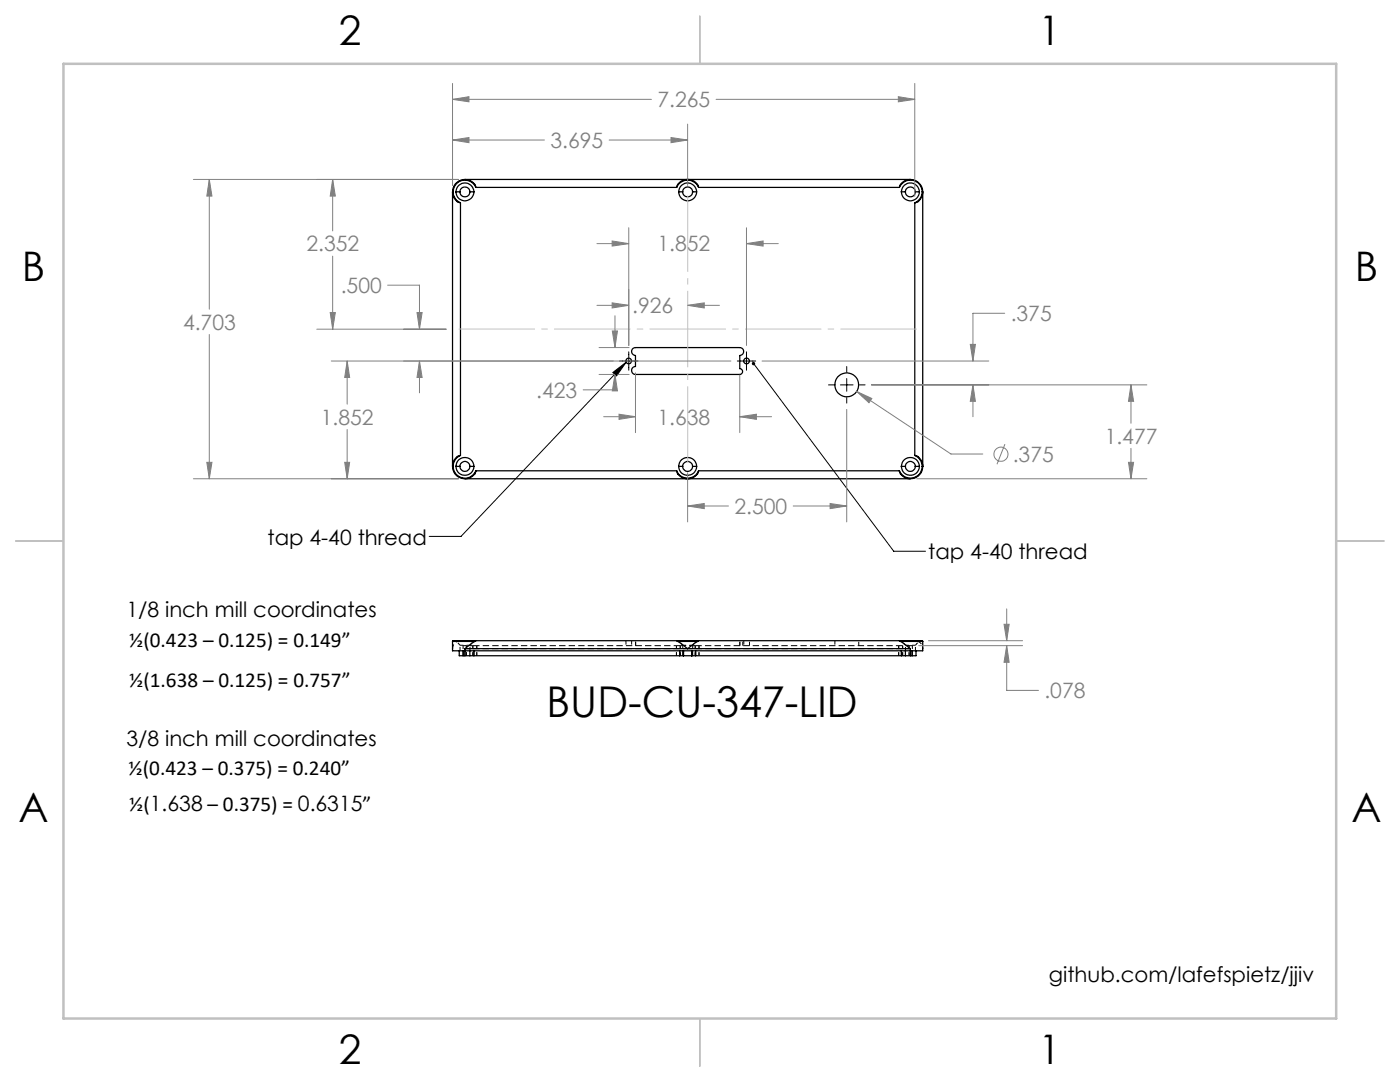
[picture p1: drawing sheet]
<svg xmlns="http://www.w3.org/2000/svg" width="279mm" height="216mm" viewBox="0 0 279 216" stroke-linecap="round" stroke-linejoin="round" font-family="sans-serif">
<path d="M139.7 3.2v9.5M3.1 107.9h9.6M266.7 107.9h9.5M139.7 203.2v9.6" fill="none" stroke="#c0c0c0" stroke-width=".25"/>
<path d="M12.7 12.7h254v190.5h-254z" fill="none" stroke="#c0c0c0" stroke-width=".5"/>
<g fill="none" stroke="#000" stroke-width=".25">
<path d="M90.3 38.3v54.8M91 38.3a1.8 1.8 0 0 1 1.8-1.8 1.8 1.8 0 0 1 1.8 1.8M91 38.3a1.8 1.8 0 0 0 1.8 1.8 1.8 1.8 0 0 0 1.8-1.8M91 38.3h.8M91.8 38.3a.99 .99 0 0 1 1-1 .99 .99 0 0 1 1 1M91.8 38.3a.99 .99 0 0 0 1 1 .99 .99 0 0 0 1-1M92.8 35.8h88.9M93.8 38.3h.8M95 37.4a2.35 2.35 0 0 0-3.9-.8 2.35 2.35 0 0 0 .8 3.9M95 37.4a2.43 2.43 0 0 0-3.6-1.2 2.43 2.43 0 0 0-.5 3.7l.4 .4 .6 .2M95 37.4h40M135 37.4a2.37 2.37 0 0 1 2.2-1.5 2.37 2.37 0 0 1 2.2 1.5"/>
<path d="M135 37.4a2.3 2.3 0 0 1 2.2-1.6 2.3 2.3 0 0 1 2.2 1.6M135.4 38.3a1.8 1.8 0 0 1 1.8-1.8 1.8 1.8 0 0 1 1.8 1.8M135.4 38.3a1.8 1.8 0 0 0 1.8 1.8 1.8 1.8 0 0 0 1.8-1.8M135.4 38.3h.8M136.2 38.3a.99 .99 0 0 1 1-1 .99 .99 0 0 1 1 1M136.2 38.3a.99 .99 0 0 0 1 1 .99 .99 0 0 0 1-1M138.2 38.3h.8M139.4 37.4h40.1M179.5 37.4a2.4 2.4 0 0 1 2.7-1.5 2.4 2.4 0 0 1 1.9 2.4M179.5 37.4a2.37 2.37 0 0 1 2.6-1.4 2.37 2.37 0 0 1 1.9 2.3M179.9 38.3a1.8 1.8 0 0 1 1.8-1.8 1.8 1.8 0 0 1 1.8 1.8M179.9 38.3a1.8 1.8 0 0 0 1.8 1.8 1.8 1.8 0 0 0 1.8-1.8"/>
<path d="M179.9 38.3h.8M180.7 38.3a.99 .99 0 0 1 1-1 .99 .99 0 0 1 1 1M180.7 38.3a.99 .99 0 0 0 1 1 .99 .99 0 0 0 1-1M182.7 38.3h.8M184 38.3a2.37 2.37 0 0 1-1.4 2.2M184 38.3h.1M184.1 38.3a2.16 2.16 0 0 1-1.5 2.2M184.1 38.3v54.8M91.9 40.5v50.4M182.6 40.5v50.4M126.2 69.7l.6-.3h20.8a.79 .79 0 0 1 .8 .7 .79 .79 0 0 1-.8 .8v2.7a.58 .58 0 0 1 .6 .5 .58 .58 0 0 1-.6 .6h-20.8a.79 .79 0 0 1-.8-.8 .79 .79 0 0 1 .8-.8v-2.2h-.2a.78 .78 0 0 1-.4-1.2zM91 93.1a1.8 1.8 0 0 1 1.8-1.8 1.8 1.8 0 0 1 1.8 1.8"/>
<path d="M91 93.1a1.8 1.8 0 0 0 1.8 1.7 1.8 1.8 0 0 0 1.8-1.7M91 93.1h.8M91.8 93.1a.99 .99 0 0 0 1 1 .99 .99 0 0 0 1-1M91.8 93.1a.99 .99 0 0 1 1-1 .99 .99 0 0 1 1 1M91.9 90.9a2.36 2.36 0 0 0-.8 3.8 2.36 2.36 0 0 0 3.9-.8M91.9 90.9a2.37 2.37 0 0 0-1.6 2 2.37 2.37 0 0 0 1.2 2.3 2.32 2.32 0 0 0 3.5-1.3M92.8 95.5h88.9M93.8 93.1h.8M95 93.9h40M135 93.9a2.37 2.37 0 0 0 2.2 1.5 2.37 2.37 0 0 0 2.2-1.5M135 93.9a2.3 2.3 0 0 0 2.2 1.6 2.3 2.3 0 0 0 2.2-1.6M135.4 93.1a1.8 1.8 0 0 1 1.8-1.8 1.8 1.8 0 0 1 1.8 1.8"/>
<path d="M135.4 93.1a1.8 1.8 0 0 0 1.8 1.7 1.8 1.8 0 0 0 1.8-1.7M135.4 93.1h.8M136.2 93.1a.99 .99 0 0 0 1 1 .99 .99 0 0 0 1-1M136.2 93.1a.99 .99 0 0 1 1-1 .99 .99 0 0 1 1 1M138.2 93.1h.8M139.4 93.9h40.1M179.9 93.1a1.8 1.8 0 0 1 1.8-1.8 1.8 1.8 0 0 1 1.8 1.8M179.9 93.1a1.8 1.8 0 0 0 1.8 1.7 1.8 1.8 0 0 0 1.8-1.7M179.9 93.1h.8M180.7 93.1a.99 .99 0 0 1 1-1 .99 .99 0 0 1 1 1M180.7 93.1a.99 .99 0 0 0 1 1 .99 .99 0 0 0 1-1M182.6 90.9a2.16 2.16 0 0 1 1.5 2.2"/>
<path d="M182.6 90.9a2.48 2.48 0 0 1 1.4 2.2M182.7 93.1h.8M184 93.1a2.36 2.36 0 0 1-1.9 2.3 2.36 2.36 0 0 1-2.6-1.5M184 93.1h.1M184.1 93.1a2.45 2.45 0 0 1-1.8 2.4 2.45 2.45 0 0 1-2.7-1.2l-.1-.4M90.3 128v1.9h93.8v-1.9M90.3 128h4.5M91.7 129.9v.9h.7M92.4 130.8h.4M92.4 129.9v.9M92.8 130.8h1M92.8 129.4h88.9"/>
<path d="M92.8 129.4v1.4M93.8 130.8h.8M93.8 129.9v.9M94.6 130.8h41M94.6 129.9v.9M94.8 128l-2 1.4M95 127.8h-4.6l-.1 .2M95 127.8l-.2 .2M95 127.8h40M135 127.8l.3 .2M135 127.8h4.4M135.3 128l1.9 1.4 2-1.4"/>
<path d="M135.3 128h3.9M135.6 130.8h.7M135.6 129.9v.9M136.3 130.8h.1M136.3 129.9v.9M136.4 130.8h1.6M136.4 129.9v.9M138 130.8h.1M138 129.9v.9M138.1 130.8h.7M138.1 129.9v.9M138.8 129.9v.9"/>
<path d="M138.8 130.8h41.1M139.4 127.8l-.2 .2M139.4 127.8h40.1M179.5 127.8l.2 .2M179.5 127.8h4.5l.1 .2M179.7 128l2 1.4M179.7 128h4.4M179.9 130.8h.8M179.9 129.9v.9M180.7 130.8h1M180.7 129.9v.9M181.7 129.4v1.4"/>
<path d="M181.7 130.8h.3M182 129.9v.9M182.8 129.9v.9h-.8"/>
<circle cx="125.5" cy="72" r=".56"/>
<circle cx="149" cy="72" r=".57"/>
<circle cx="169" cy="76.8" r="2.38"/>
</g>
<path d="M91.3 128a1.59 1.59 0 0 0-1 1.4M184.2 129.4l-.3-.8-.7-.6" fill="none" stroke="#000" stroke-width=".2" stroke-dasharray="1.3 .6" stroke-dashoffset=".9" stroke-linecap="butt"/>
<path d="M91.3 128l.6-.2M92.8 129.4h44.5M93.1 128.8h-.7M137.3 129.4h44.4M179.7 128h4.5M182.1 128.8h-.7M182.6 127.8l.6 .2" fill="none" stroke="#000" stroke-width=".2" stroke-dasharray="1.3 .6" stroke-dashoffset=".3" stroke-linecap="butt"/>
<g fill="none" stroke="#000" stroke-width=".2" stroke-dasharray="1.3 .6" stroke-dashoffset=".6" stroke-linecap="butt">
<path d="M91.8 128.8l-.8-1M91.8 128.8h2M92.4 128.8v2M93.1 128.8v2M93.8 128.8l.8-1M94.4 128.8v2M94.4 128.8h-1.3M95.1 128.8v2M135 128.8v2M135.3 128h3.9M135.8 128.8v2M136.3 128.8l-.8-1"/>
<path d="M136.3 128.8h1.9M136.3 130.8v-2M138.2 128.8l.8-1M138.2 130.8v-2M138.7 128.8v2M139.5 128.8v2M179.4 128.8v2M180.1 128.8v2M180.7 128.8l-.8-1M180.7 128.8h2M181.4 128.8h-1.3M181.4 128.8v2"/>
<path d="M182.1 128.8v2M182.7 128.8l.8-1"/>
</g>
<g fill="none" stroke="#000" stroke-width=".2" stroke-dasharray="1.3 .6" stroke-dashoffset=".5" stroke-linecap="butt">
<path d="M90.3 128h1M91.8 129.8v-1M92.5 130.8v-1M92.8 130.8v-1M93.8 129.8v-1M94.6 130.8v-1M124.9 127.8v1M126.1 127.8v1M126.8 128.8v-1M135.6 130.8v-1M136.4 130.8v-1M138.1 130.8v-1"/>
<path d="M138.9 130.8v-1M147.7 128.8v-1M148.2 128.8v-1M148.4 127.8v1M149.6 128.8v-1M166.6 127.8v1M171.4 128.8v-1M179.9 130.8v-1M180.7 129.8v-1M181.7 130.8v-1M182 130.8v-1M182.7 129.8v-1"/>
<path d="M183.2 128h1M184.2 128h-1"/>
</g>
<path d="M95.1 128.8h-.7M135.8 128.8h-.8M139.5 128.8h-.8M180.1 128.8h-.7" fill="none" stroke="#000" stroke-width=".2" stroke-dasharray="1.3 .6" stroke-dashoffset=".4" stroke-linecap="butt"/>
<path d="M135 128.8h-39.9M179.4 128.8h-39.9" fill="none" stroke="#000" stroke-width=".2" stroke-dasharray="1.3 .6" stroke-dashoffset=".7" stroke-linecap="butt"/>
<path d="M138.7 128.8h-2.9" fill="none" stroke="#000" stroke-width=".2" stroke-dasharray="1.3 .6" stroke-dashoffset=".1" stroke-linecap="butt"/>
<path d="M91.3 128h-1h4.5" fill="none" stroke="#000" stroke-width=".2" stroke-dasharray="1.3 .6" stroke-dashoffset="-.2" stroke-linecap="butt"/>
<path d="M92.8 129.8v-.4M135.1 127.8l.2 .2M179.5 127.8l.2 .2M181.7 129.4v.4" fill="none" stroke="#000" stroke-width=".2" stroke-dasharray="1.3 .6" stroke-linecap="butt"/>
<g fill="none" stroke="#808080" stroke-width=".2">
<path d="M90.3 19.8l3.3-.5v1zM90.3 16.7v20.3M90.3 19.8h39.7M142.9 19.8h39.7M179.3 19.3l3.3 .5-3.3 .5zM182.6 16.7v22.5M38.6 35.8h52.9M41.8 35.8l.5 3.3h-1zM41.8 35.8v25.9M66.4 35.8v10.3M66.4 35.8l.5 3.3h-1zM90.3 27.9h18.4"/>
<path d="M90.3 27.9l3.3-.5v1.1zM121.6 27.9h15.6M133.9 27.4l3.3 .5-3.3 .6zM137.2 24.8v12.2M66.4 51.1v14.6M77.4 56.9h6.3v8.8M119.1 48.6h6.4M122.2 48.1l3.3 .5-3.3 .5zM125.5 45.4v23.5M149 48.6l3.3-.5v1zM149 45.4v23.5M149 48.6h6.3"/>
<path d="M41.8 66.7v28.8M63.2 65.7h25.8M65.9 62.4h1l-.5 3.3zM66.1 72h79.8M69.3 72l.5 3.3h-1zM69.3 72v8.6M83.2 62.4h1l-.5 3.3zM83.7 72l.5 3.3h-1zM83.7 72v6.4M119.1 60.9h6.4M119.6 69.4h6M119.6 74.7h6"/>
<path d="M122.2 60.4l3.3 .5-3.3 .6zM122.2 66h1l-.5 3.4zM122.7 74.7l.5 3.3h-1zM122.7 74.7v3.1h-6.3M122.7 63v6.4M126.8 74.4v11.9M137.2 60.9l3.3-.5v1.1zM137.2 60.9h6.4M147.6 74.8v11.5M152.1 72h45.2M171 78.1l3 1.4-.6 .9zM171 78.1l18.8 12.5h6.3"/>
<path d="M173.9 76.8h55M193.6 68.7h1.1l-.5 3.3zM194.2 76.8l.5 3.3h-1.1zM194.2 76.8v6.3M200.5 62.5h-6.3v9.5M225.7 76.8l.5 3.3h-1zM225.7 76.8v7.7M38.6 95.5h52.9M41.3 92.3h1l-.5 3.2zM68.8 92.3h1l-.5 3.2zM69.3 85.7v9.8M120.5 83.1h6.3"/>
<path d="M123.5 82.7l3.3 .4-3.3 .6zM137.2 94.3v9.8M147.6 83.1l3.4-.4v1zM147.6 83.1h6.4M169 81.7v22.4M183 95.5h45.9M200.6 88.6l-1.6 4M225.2 92.3h1l-.5 3.2zM225.7 89.5v6M137.2 101l3.3-.5v1zM137.2 101h8.2M158.3 101h10.7"/>
<path d="M165.7 100.5l3.3 .5-3.3 .5zM183.3 128.8h20.8M185.3 127.8h18.8M200.4 124.6h1l-.5 3.2zM200.9 128.8l.5 3.4h-1zM200.9 128.8v9h6.4M200.9 121.5v6.3"/>
<circle cx="199.8" cy="90.6" r="1.41"/>
</g>
<g fill="none" stroke="#000" stroke-width=".2">
<path d="M122.3 74.3l2.7-2-2 2.7zM123.6 72h3.7M125 72.3l-33 34.7h-6.3M125.5 70.2v3.7M147.1 72h3.7M149 70.2v3.7M150.4 72.5l28 37.5h6.3M165.3 76.8h1.1M167.7 76.8h2.6M169 73.1v1.2M169 75.5v2.6M169 79.3v1.1"/>
<path d="M171.5 76.8h1.1"/>
</g>
<path d="M137.3 38.3v54.7" fill="none" stroke="#c0c0c0" stroke-width=".2" stroke-dasharray="15.2 1.3 1.3 1.3" stroke-dashoffset="-.7" stroke-linecap="butt"/>
<path d="M90.3 65.7h93.9" fill="none" stroke="#c0c0c0" stroke-width=".2" stroke-dasharray="15.2 1.3 1.3 1.3" stroke-dashoffset="-1.2" stroke-linecap="butt"/>
<path d="M122.3 74.3l2.7-2-2 2.7zM150.1 72.3a.34 .34 0 0 0 .1 .6 .34 .34 0 0 0 .5-.3 .34 .34 0 0 0-.5-.4l.2 .3z" fill="#000"/>
<g fill="#808080">
<path d="M171 78.1l2.4 2.3 .6-.9zM122.2 66h1l-.5 3.4zM122.7 74.7l.5 3.3h-1zM123.5 82.7l3.3 .4-3.3 .6zM147.6 83.1l3.4-.4v1zM90.3 19.8l3.3-.5v1zM179.3 19.3l3.3 .5-3.3 .5zM41.8 35.8l.5 3.3h-1zM41.3 92.3h1l-.5 3.2zM149 48.6l3.3-.5v1zM122.2 48.1l3.3 .5-3.3 .5zM69.3 72l.5 3.3h-1zM68.8 92.3h1l-.5 3.2zM194.2 76.8l.5 3.3h-1.1zM193.6 68.7h1.1l-.5 3.3zM225.7 76.8l.5 3.3h-1zM225.2 92.3h1l-.5 3.2zM200.9 128.8l.5 3.4h-1zM200.4 124.6h1l-.5 3.2z"/>
<path d="M83.7 72l.5 3.3h-1zM83.2 62.4h1l-.5 3.3zM165.7 100.5l3.3 .5-3.3 .5zM137.2 101l3.3-.5v1zM122.2 60.4l3.3 .5-3.3 .6zM137.2 60.9l3.3-.5v1.1zM66.4 35.8l.5 3.3h-1zM65.9 62.4h1l-.5 3.3zM133.9 27.4l3.3 .5-3.3 .6zM90.3 27.9l3.3-.5v1.1z"/>
</g>
<text font-size="8.5" x="109.1" y="143.1">BUD-CU-347-LID</text>
<g font-size="8.1">
<text x="67.6" y="8.9">2</text>
<text x="207.3" y="8.9">1</text>
<text x="4.4" y="56.2">B</text>
<text x="270.4" y="56.2">B</text>
<text x="3.7" y="164.1">A</text>
<text x="269.7" y="164.1">A</text>
<text x="67.6" y="212.4">2</text>
<text x="207.3" y="212.4">1</text>
</g>
<g font-size="4.2" fill="#808080">
<text x="131.2" y="21.4">7.265</text>
<text x="109.9" y="29.5">3.695</text>
<text x="61.1" y="50.2">2.352</text>
<text x="131.2" y="50.2">1.852</text>
<text x="68" y="58.5">.500</text>
<text x="36.5" y="65.8">4.703</text>
<text x="126.2" y="62.5">.926</text>
<text x="201.7" y="64.1">.375</text>
<text x="107" y="79.4">.423</text>
<text x="64" y="84.7">1.852</text>
<text x="131.2" y="84.7">1.638</text>
<text x="220.5" y="88.5">1.477</text>
<text x="202.1" y="92.2">.375</text>
<text x="146.6" y="102.6">2.500</text>
<text x="208.4" y="139.3">.078</text>
</g>
<g font-size="4.2">
<text x="53.4" y="108.7">tap 4-40 thread</text>
<text x="185.3" y="111.6">tap 4-40 thread</text>
<text x="25.2" y="123.1">1/8 inch mill coordinates</text>
<text x="25.8" y="129.1">½(0.423 – 0.125) = 0.149”</text>
<text x="25.8" y="137.1">½(1.638 – 0.125) = 0.757”</text>
<text x="25.2" y="148.9">3/8 inch mill coordinates</text>
<text x="25.7" y="154.7">½(0.423 – 0.375) = 0.240”</text>
<text x="25.8" y="161.9">½(1.638 – 0.375) = 0.6315”</text>
<text x="209.3" y="195.9">github.com/lafefspietz/jjiv</text>
</g>
</svg>
